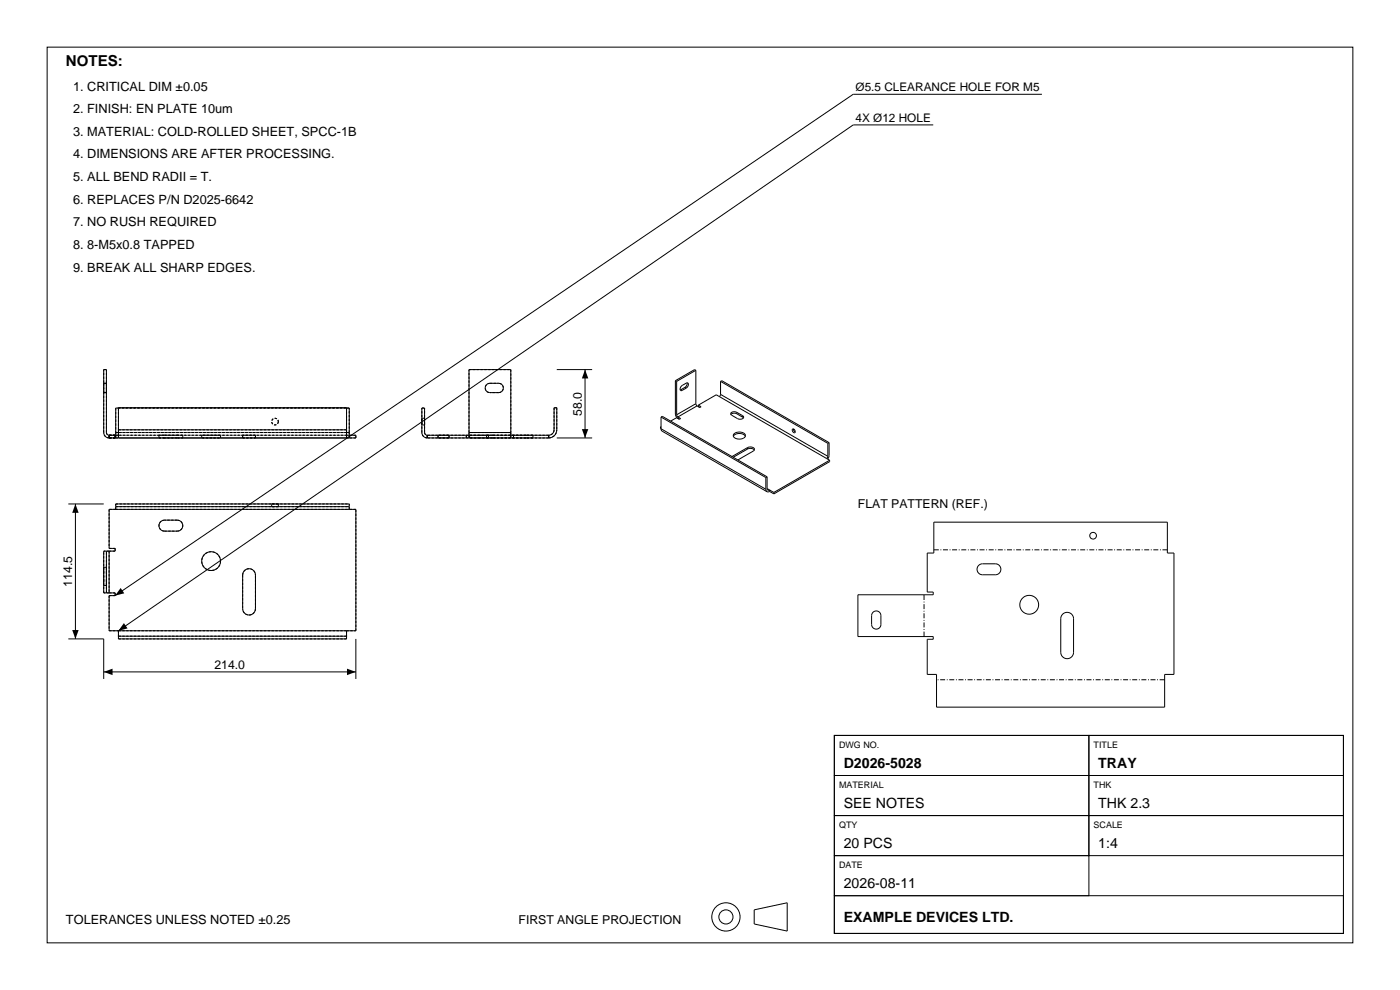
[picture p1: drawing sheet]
<svg xmlns="http://www.w3.org/2000/svg" width="297mm" height="210mm" viewBox="0 0 297 210" stroke-linecap="round" stroke-linejoin="round" font-family="sans-serif">
<g fill="none" stroke="#000" stroke-width=".21">
<path d="M10 10h277v190h-277zM221 20h-40l-156.6 106.3M198 26.5h-17l-155.9 107.3v1.2M118.1 78.4h7.5M124.1 78.4v14.5M147.6 78.6l-.2-.2-4.1 2.4M147.6 78.6v7M147.6 78.6l-4.1 2.3M23.2 92.3a.57 .57 0 0 1-.6-.6v-13.3h-.6v13.3l.3 .9 .9 .3M23.2 92.3h1.9M23.2 92.3v.6M24.6 91.7v.6"/>
<path d="M24.6 91.7h.5M25.1 91.2v1.7M25.1 91.2v-4.7h48.4v4.7M25.1 91.2h48.4M25.1 86.6h-.5v5.1M73.5 91.2v1.7M73.5 92.3h2v.6h-52.3M73.5 86.6h.6v5.1M73.5 91.7h.6M74.1 91.7v.6M90.6 92.3a.57 .57 0 0 1-.5-.6v-5.1h-.6v5.4l.3 .6 .8 .3M90.6 92.9h25.8"/>
<path d="M90.6 92.3h8.9M90.6 92.3v.6M98.9 92.3v.6M99.5 91.7v1.2M99.5 91.7v-13.3h8.9v13.3M99.5 91.7h8.9M103.3 81.5l.6-.2h1.9a.99 .99 0 0 1 1 1 .99 .99 0 0 1-1 1h-1.9a.99 .99 0 0 1-.9-.7 .99 .99 0 0 1 .3-1.1zM108.4 91.7v1.2M108.4 92.3h8M108.9 92.3v.6M116.4 92.3l.8-.3 .3-.5v-5h.6v4.7a1.73 1.73 0 0 1-1.7 1.7M116.4 92.3v.6"/>
<path d="M118.1 92.9h7.5M140.1 90.6v.3l22.4 12.9M140.1 90.6h.1M140.2 88.5v2.4l.3 .6 22.2 12.8M140.2 90.5l-.1 .1M140.2 88.5l.3-.2 22.2 12.8M140.2 88.5l22.3 12.8M143.3 80.8v7l.1 .6 .4 .3M143.3 80.8l.2 .1M143.5 88l.3 .4M143.5 80.9v7.1M143.8 88.4l.6 .4-.3 .1-.6-.3-1.2 .7"/>
<path d="M144.5 82.7h-.2M144.5 82.7l.2 .1M145.3 82.2l-.8 .5M145.3 82.2l.3 .1M145.6 82.3a.56 .56 0 0 0 .5-.5 .56 .56 0 0 0-.4-.6l-1 .6a.56 .56 0 0 0-.5 .5 .56 .56 0 0 0 .4 .6l.1-.1M145.6 82.3l-.9 .5M145.7 81.2a.92 .92 0 0 1-.4 1M147.6 85.6l.3 .5M147.6 85.6l-4.1 2.4M147.9 86.1l-4.1 2.3M148.1 85.9l.6 .4-.2 .1-.6-.3M148.1 85.9l3.9-2.2 23.4 13.6"/>
<path d="M148.1 85.9v.3M152.9 83.7l-.3 .4M152.9 83.7l22.7 13.1M152.9 80.9l.2-.1 22.8 13.1M152.9 80.9v2.8M152.9 80.9l22.7 13.1M155.3 96.8h.1M155.6 92.5a1.65 1.65 0 0 1 2.5 0M155.8 92a1.61 1.61 0 0 1 2.3 .4 1.5 1.5 0 0 1-2.5 0zM156.3 87.8a1.06 1.06 0 0 0-1.3 .1M156.3 87.5a.71 .71 0 0 0-.8-.2 .71 .71 0 0 0-.4 .6l1.4 .9a.71 .71 0 0 0 .8 .2 .71 .71 0 0 0 .4-.7l-.2-.1M156.3 87.8l1.2 .7"/>
<path d="M156.3 87.5l1.2 .7M156.3 87.5v.3M157.5 88.5l.2 .1M157.5 88.2v.3M158.6 95.3a1.21 1.21 0 0 1 1.4 .2M158.6 95a.9 .9 0 0 1 1.5 .4l-3.6 2.2M158.6 95.3l-3.1 1.7M158.6 95l-3.3 1.8M158.6 95v.3M168.1 91a.45 .45 0 0 1 .5 .3 .45 .45 0 0 1-.1 .5l-.3-.3zM168.3 91l.1 .4 .3 .2M175.4 97.3l.6 .3"/>
<path d="M175.6 96.8l-.2 .5M175.6 94v2.8M175.9 93.9v2.7l-.3 .8M175.9 93.9l-.3 .1M176 97.6v.3l-11.8 6.9M176 97.6l-11.8 6.9M14.5 106.9h7.5M16 106.9v28.6M22.6 116.9h.6M22.6 116.9v8.9M22.6 116.9h-.6v8.9h.6M23.2 116.9h1.2v-.6h-1.2v-8.3h52.3v25.8h-52.3v-7.5h1.2"/>
<path d="M23.2 116.9v8.9M24.6 107.5v.5M24.6 107.5v-.6h49.5v.6M24.6 107.5h49.5M34 110.7l.9-.4h2.7a1.17 1.17 0 0 1 1.2 1.2 1.17 1.17 0 0 1-1.2 1.2h-2.7a1.17 1.17 0 0 1-1.1-.7 1.17 1.17 0 0 1 .2-1.3zM74.1 107.5v.5M162.5 103.8l.2 .5M162.5 101.3v2.5M162.7 103.6a.32 .32 0 0 0 .2 .4 .32 .32 0 0 0 .4-.1v.3M162.7 103.6l1.5 .9M162.7 101.1l-.2 .2M162.7 101.1v2.5"/>
<path d="M163.3 104.2l-.6 .1M163.3 104.2l.9 .6M164.2 104.5v.3M207.6 119.9l.8-.3h2.8a1.17 1.17 0 0 1 1.1 1.2 1.17 1.17 0 0 1-1.1 1.1h-2.8a1.17 1.17 0 0 1-1-.7 1.17 1.17 0 0 1 .2-1.3zM14.5 135.5h7.5v8.5M22.6 125.8h.6M23.2 125.8h1.2v.5M25.1 135v.5h48.4v-.5M25.1 135h48.4M51.9 121a1.36 1.36 0 0 1 1.5-.3 1.36 1.36 0 0 1 .8 1.3v7.1a1.36 1.36 0 0 1-1.4 1.4 1.36 1.36 0 0 1-1.3-1.4v-7.1zM73.5 133.8v1.2M75.5 135.5v8.5"/>
<path d="M182 126.2h16v-.6h-1.3v-8.3h1.4v-6.5h49.5v6.5h1.4v25.8h-1.9v6.9h-48.4v-6.9h-2v-7.5h1.3v-.6h-16zM185.2 129.9a.99 .99 0 0 1 1.1-.2 .99 .99 0 0 1 .6 .9v1.9a.99 .99 0 0 1-1 1 .99 .99 0 0 1-1-1v-2.1zM225.4 130.3a1.36 1.36 0 0 1 1.5-.3 1.36 1.36 0 0 1 .8 1.2v7.2a1.36 1.36 0 0 1-1.3 1.3 1.36 1.36 0 0 1-1.4-1.3v-7.2zM22 142.5h53.5M177 156h54v8.5h-54zM177 156h108v42h-108zM231 156h54v8.5h-54zM177 164.5h54v8.5h-54zM177 173h54v8.5h-54zM231 164.5h54v8.5h-54zM231 173h54v8.5h-54zM160 193l7-1.5v6l-7-1.5z"/>
<path d="M177 181.5h54v8.5h-54zM177 190h108v8h-108z"/>
<circle cx="44.8" cy="119" r="2"/>
<circle cx="231.9" cy="113.6" r=".71"/>
<circle cx="218.3" cy="128.3" r="2"/>
<circle cx="154" cy="194.5" r="3"/>
<circle cx="154" cy="194.5" r="1.5"/>
</g>
<g fill="none" stroke="#000" stroke-width=".21" stroke-dasharray=".5 .3" stroke-linecap="butt">
<path d="M22 78.4h.6M99.5 78.4h8.9M108.4 78.4v13.3M22 91.7v-13.3M22 83.3v-2M22 81.3v2M22 81.3h.6M22 83.3h.6M22.6 91.7v-13.3M22.6 91.7a.57 .57 0 0 0 .6 .6M22.6 83.3v-2M22.6 81.3v2"/>
<path d="M23.2 92.9h1.2M23.2 92.3h1.2M23.2 92.9v-.6M23.2 92.9l-.9-.3-.3-.9M24.4 92.9h-1.2M24.4 92.3h-1.2M24.4 92.9v-.6M24.6 92.9h.5M24.6 92.9h-1.4M24.6 92.3h49.5M24.6 92.3h-1.4M24.6 91.7h49.5"/>
<path d="M24.6 92.9v-1.2M24.6 92.3v.6M24.6 86.6v5.1M25.1 92.3v.6M25.1 91.2v1.1M25.1 91.7h48.4M25.1 91.2v-4.7M25.1 86.5h48.4M33.7 92.9h5.1M33.7 92.9h1.2M33.7 92.3h1.2M33.7 92.3v.6"/>
<path d="M34.9 92.9h-1.2M34.9 92.9h2.7M34.9 92.3h-1.2M34.9 92.3h2.7M37.6 92.9h-2.7M37.6 92.9h1.2M37.6 92.3h-2.7M37.6 92.3h1.2M38.8 92.9h-1.2M38.8 92.3h-1.2M38.8 92.3v.6M42.8 92.9h4"/>
<path d="M42.8 92.3h4M42.8 92.3v.6M46.8 92.9h-4M46.8 92.3h-4M46.8 92.9v-.6M51.5 92.9h2.7M51.5 92.3h2.7M51.5 92.9v-.6M54.2 92.9h-2.7M54.2 92.3h-2.7M54.2 92.9v-.6M59 89.4a.71 .71 0 0 1-.9 .7 .71 .71 0 0 1-.3-1.2 .71 .71 0 0 1 1.2 .3v.2"/>
<path d="M73.5 92.3v.6M73.5 92.9h.6M73.5 92.3h-48.4M73.5 86.5v4.7M73.5 91.2v1.1M73.5 91.2h-48.4M73.5 86.6h-48.4M74.1 92.3v.6M74.1 92.9v-1.2M74.1 91.7v-5.1M74.1 86.6h-49.5M75.5 92.9v-.6"/>
<path d="M75.5 92.9h-1.4M75.5 92.3h-1.4M89.5 91.7v-5.1M89.5 86.6h.6M89.5 89.4v.7M89.5 90.1v-1.4M89.5 88.7v.7M90.1 91.7v-5.1M90.1 91.7a.57 .57 0 0 0 .5 .6M90.1 89.4v.7M90.1 90.1v-1.4M90.1 88.7v.7"/>
<path d="M90.1 88.7h-.6M90.1 90.1h-.6M90.6 92.9v-.6M90.6 92.3v.6M90.6 92.9l-.8-.3-.3-.9M92.9 92.9h2.4M92.9 92.3h2.4M92.9 92.9v-.6M95.3 92.9h-2.4M95.3 92.3h-2.4M95.3 92.9v-.6M98.9 92.9v-.6"/>
<path d="M99.5 92.3h8.9M99.5 91.7v-13.3M99.5 91.7v.6M99.5 92.9v-.6M99.6 92.9h2M99.6 92.3h2M99.6 92.3v.6M101.6 92.9h2M101.6 92.3h2M103.2 92.9h1.4M103.2 92.3h1.4M103.2 92.3v.6"/>
<path d="M103.6 92.9h-4M103.6 92.3h-4M103.6 92.3v.6M103.9 81.3h1.9M103.9 81.3a.99 .99 0 0 0-1 1 .99 .99 0 0 0 1 1M104.6 92.9h7.1M104.6 92.9h-1.4M104.6 92.3h7.1M104.6 92.3h-1.4M105.8 83.3a.99 .99 0 0 0 1-1 .99 .99 0 0 0-1-1M105.8 83.3h-1.9M108.4 92.9v-.6"/>
<path d="M108.4 91.7v.6M108.4 91.7h-8.9M108.9 92.9v-.6M111.7 92.9h1.4M111.7 92.9h-7.1M111.7 92.3h1.4M111.7 92.3h-7.1M113.1 92.9h-1.4M113.1 92.3h-1.4M113.1 92.3v.6M116.4 92.9v-.6M116.4 92.9h-25.8"/>
<path d="M116.4 92.3h-25.8M116.4 92.3v.6M116.4 92.9a1.73 1.73 0 0 0 1.7-1.7M117.5 86.5v4.7M117.5 91.2l-.3 .8-.8 .3M118.1 86.5v4.7M118.1 86.5h-.6M23.2 116.9v8.9M23.2 108v8.3M23.2 116.3h1.2M23.2 116.9h-1.2M24.4 116.9h-1.2"/>
<path d="M24.4 116.3v.6M24.6 108h49.5M24.6 108h-1.4M24.6 106.9h49.5M24.6 108v-1.1M24.6 107.5h49.5M34.9 112.7a1.17 1.17 0 0 1-1.2-1.2 1.17 1.17 0 0 1 1.2-1.2M34.9 112.7h2.7M37.6 110.3h-2.7M37.6 110.3a1.17 1.17 0 0 1 1.2 1.2 1.17 1.17 0 0 1-1.2 1.2M46.8 119a2 2 0 0 1-2.9 1.8 2 2 0 0 1-.3-3.3 2 2 0 0 1 3.1 1.1l.1 .4M57.6 106.9h1.4"/>
<path d="M57.6 107.5h1.4M57.6 107.5v-.6M59 106.9h-1.4M59 107.5h-1.4M59 106.9v.6M74.1 108v-1.1M75.5 108h-1.4M22 125.8v-8.9M22 121.3v1.9M22 123.2v1M22 124.2v-1M22 123.2v-1.9"/>
<path d="M22 121.3v-1M22 120.3v1M22.6 125.8v-8.9M22.6 121.3v1.9M22.6 123.2v1M22.6 124.2v-1M22.6 123.2v-1.9M22.6 121.3v-1M22.6 120.3v1M22.6 124.2h-.6M22.6 120.3h-.6M23.2 126.3v7.5"/>
<path d="M23.2 133.8h1.9M23.2 125.8h1.2M23.2 125.8h-1.2M24.4 126.3h-1.2M24.4 125.8v.5M25.1 133.8v1.7M51.5 122v7.1M51.5 122a1.36 1.36 0 0 1 1.3-1.4 1.36 1.36 0 0 1 1.4 1.4M54.2 129.1a1.36 1.36 0 0 1-1.4 1.4 1.36 1.36 0 0 1-1.3-1.4M54.2 129.1v-7.1M73.5 133.8h2M73.5 133.8h-48.4"/>
<path d="M73.5 133.8v1.7M73.5 135.5h-48.4M73.5 135h-48.4M75.5 133.8v-25.8"/>
</g>
<path d="M124.1 78.4l.7 1.9h-1.4zM123.4 91h1.4l-.7 1.9zM16 106.9l.7 1.9h-1.4zM15.3 133.6h1.4l-.7 1.9zM25.6 124.7l.8 1.2-2 .4zM26.3 132.2l.8 1.1-2 .5zM22 142.5l1.9-.7v1.4zM73.6 141.8l1.9 .7-1.9 .7z" fill="#000"/>
<path d="M198.1 116.6h49.5M196 135v-8.8M247.1 144.2h-48.4" fill="none" stroke="#000" stroke-width=".21" stroke-dasharray="1.1 .4 .2 .4" stroke-linecap="butt"/>
<text font-size="3.2" x="14" y="14">NOTES:</text>
<g font-size="3">
<text x="179" y="162.9">D2026-5028</text>
<text x="233" y="162.9">TRAY</text>
<text x="179" y="171.4">SEE NOTES</text>
<text x="233" y="171.4">THK 2.3</text>
<text x="179" y="179.9">20 PCS</text>
<text x="233" y="179.9">1:4</text>
<text x="179" y="188.4">2026-08-11</text>
<text x="179" y="195.5">EXAMPLE DEVICES LTD.</text>
</g>
<g font-size="2.7">
<text x="15.5" y="19.2">1. CRITICAL DIM ±0.05</text>
<text x="15.5" y="24">2. FINISH: EN PLATE 10um</text>
<text x="15.5" y="28.8">3. MATERIAL: COLD-ROLLED SHEET, SPCC-1B</text>
<text x="15.5" y="33.6">4. DIMENSIONS ARE AFTER PROCESSING.</text>
<text x="15.5" y="38.4">5. ALL BEND RADII = T.</text>
<text x="15.5" y="43.2">6. REPLACES P/N D2025-6642</text>
<text x="15.5" y="48">7. NO RUSH REQUIRED</text>
<text x="15.5" y="52.8">8. 8-M5x0.8 TAPPED</text>
<text x="15.5" y="57.6">9. BREAK ALL SHARP EDGES.</text>
<text x="14" y="196">TOLERANCES UNLESS NOTED ±0.25</text>
</g>
<g font-size="2.6">
<text x="123.4" y="88.2" transform="rotate(-90 123.4 88.2)">58.0</text>
<text x="182" y="107.8">FLAT PATTERN (REF.)</text>
<text x="15.3" y="124.5" transform="rotate(-90 15.3 124.5)">114.5</text>
<text x="45.5" y="141.8">214.0</text>
<text x="110" y="196">FIRST ANGLE PROJECTION</text>
</g>
<g font-size="2.5">
<text x="181.5" y="19.4">Ø5.5 CLEARANCE HOLE FOR M5</text>
<text x="181.5" y="25.9">4X Ø12 HOLE</text>
</g>
<g font-size="1.9">
<text x="178" y="158.6">DWG NO.</text>
<text x="232" y="158.6">TITLE</text>
<text x="178" y="167.1">MATERIAL</text>
<text x="232" y="167.1">THK</text>
<text x="178" y="175.6">QTY</text>
<text x="232" y="175.6">SCALE</text>
<text x="178" y="184.1">DATE</text>
</g>
</svg>
